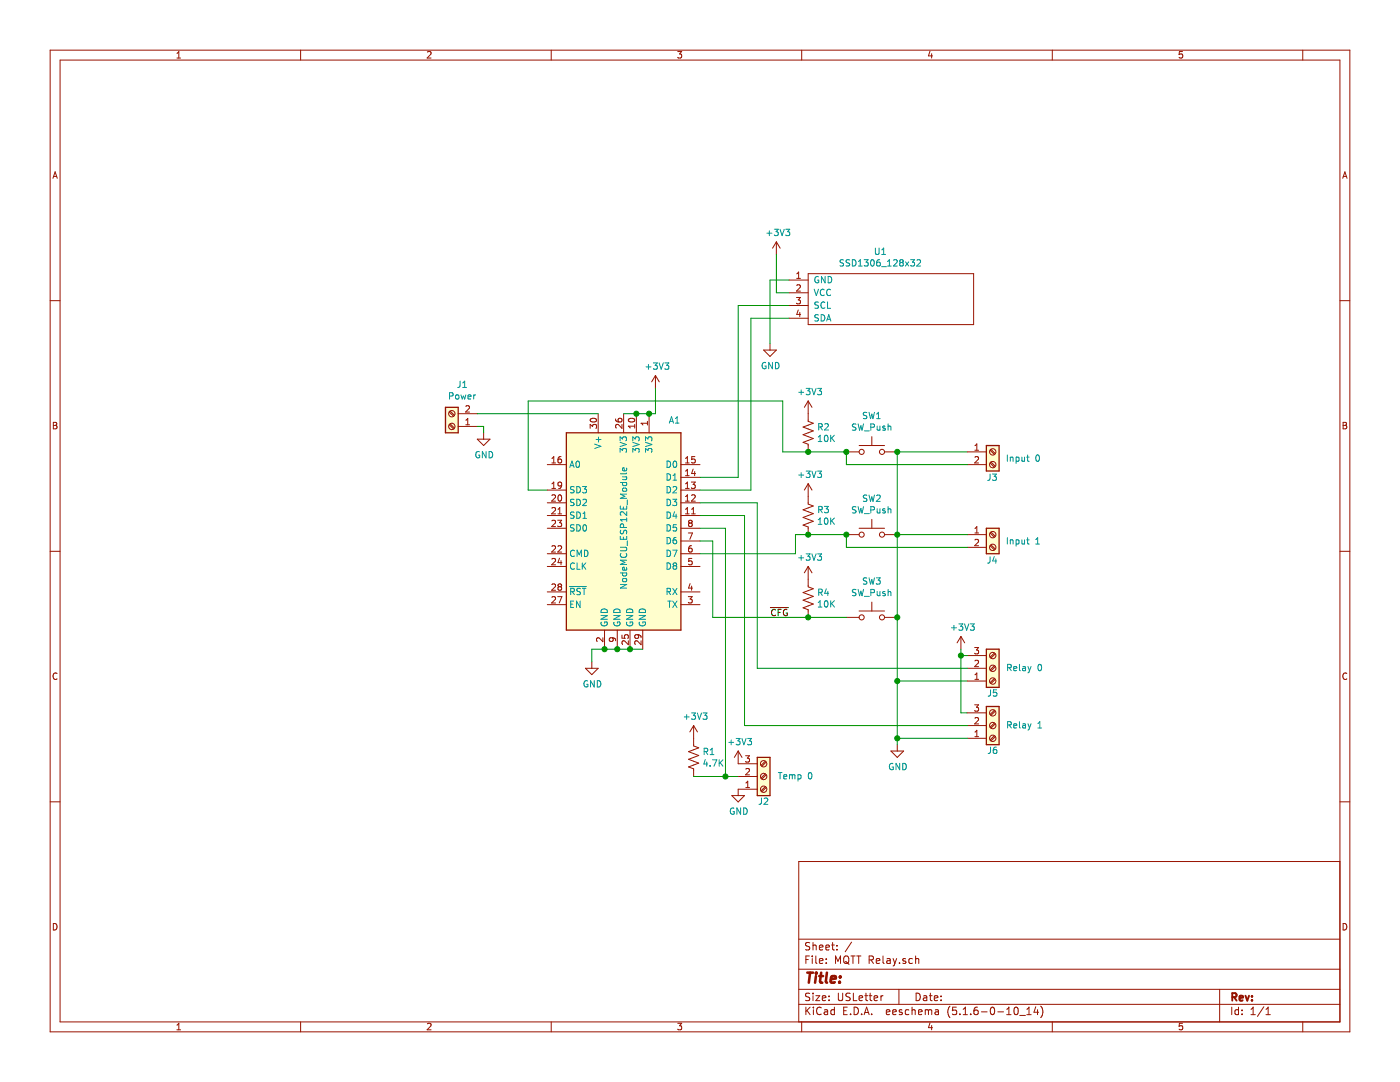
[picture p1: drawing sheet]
EESchema Schematic File Version 4
EELAYER 30 0
EELAYER END
$Descr USLetter 11000 8500
encoding utf-8
Sheet 1 1
Title ""
Date ""
Rev ""
Comp ""
Comment1 ""
Comment2 ""
Comment3 ""
Comment4 ""
$EndDescr
$Comp
L NodeMCU:SSD1306_128x32 U1
U 1 1
P 7000 2350
F 0 "U1" H 6917 2725 50  0000 C CNN
F 1 "SSD1306_128x32" H 6917 2634 50  0000 C CNN
F 2 "Connector_PinHeader_2.54mm:PinHeader_1x04_P2.54mm_Vertical" H 7000 2350 50  0001 C CNN
F 3 "" H 7000 2350 50  0001 C CNN
	1    7000 2350
	1    0    0    -1  
$EndComp
$Comp
L power:GND #PWR0101
U 1 1
P 4650 5200
F 0 "#PWR0101" H 4650 4950 50  0001 C CNN
F 1 "GND" H 4655 5027 50  0000 C CNN
F 2 "" H 4650 5200 50  0001 C CNN
F 3 "" H 4650 5200 50  0001 C CNN
	1    4650 5200
	1    0    0    -1  
$EndComp
$Comp
L power:+3V3 #PWR0102
U 1 1
P 5150 3050
F 0 "#PWR0102" H 5150 2900 50  0001 C CNN
F 1 "+3V3" H 5165 3223 50  0000 C CNN
F 2 "" H 5150 3050 50  0001 C CNN
F 3 "" H 5150 3050 50  0001 C CNN
	1    5150 3050
	1    0    0    -1  
$EndComp
$Comp
L power:+3V3 #PWR0103
U 1 1
P 6100 2000
F 0 "#PWR0103" H 6100 1850 50  0001 C CNN
F 1 "+3V3" H 6115 2173 50  0000 C CNN
F 2 "" H 6100 2000 50  0001 C CNN
F 3 "" H 6100 2000 50  0001 C CNN
	1    6100 2000
	1    0    0    -1  
$EndComp
$Comp
L power:GND #PWR0104
U 1 1
P 6050 2700
F 0 "#PWR0104" H 6050 2450 50  0001 C CNN
F 1 "GND" H 6055 2527 50  0000 C CNN
F 2 "" H 6050 2700 50  0001 C CNN
F 3 "" H 6050 2700 50  0001 C CNN
	1    6050 2700
	1    0    0    -1  
$EndComp
$Comp
L Switch:SW_Push SW1
U 1 1
P 6850 3550
F 0 "SW1" H 6850 3835 50  0000 C CNN
F 1 "SW_Push" H 6850 3744 50  0000 C CNN
F 2 "Button_Switch_THT:SW_PUSH_6mm_H4.3mm" H 6850 3750 50  0001 C CNN
F 3 "~" H 6850 3750 50  0001 C CNN
	1    6850 3550
	1    0    0    -1  
$EndComp
$Comp
L Switch:SW_Push SW2
U 1 1
P 6850 4200
F 0 "SW2" H 6850 4485 50  0000 C CNN
F 1 "SW_Push" H 6850 4394 50  0000 C CNN
F 2 "Button_Switch_THT:SW_PUSH_6mm_H4.3mm" H 6850 4400 50  0001 C CNN
F 3 "~" H 6850 4400 50  0001 C CNN
	1    6850 4200
	1    0    0    -1  
$EndComp
$Comp
L Switch:SW_Push SW3
U 1 1
P 6850 4850
F 0 "SW3" H 6850 5135 50  0000 C CNN
F 1 "SW_Push" H 6850 5044 50  0000 C CNN
F 2 "Button_Switch_THT:SW_PUSH_6mm_H4.3mm" H 6850 5050 50  0001 C CNN
F 3 "~" H 6850 5050 50  0001 C CNN
	1    6850 4850
	1    0    0    -1  
$EndComp
$Comp
L Connector:Screw_Terminal_01x03 J2
U 1 1
P 6000 6100
F 0 "J2" H 6000 6300 50  0000 C CNN
F 1 "Temp 0" H 6250 6100 50  0000 C CNN
F 2 "TerminalBlock_Phoenix:TerminalBlock_Phoenix_MPT-0,5-3-2.54_1x03_P2.54mm_Horizontal" H 6000 6100 50  0001 C CNN
F 3 "~" H 6000 6100 50  0001 C CNN
	1    6000 6100
	1    0    0    1   
$EndComp
$Comp
L Connector:Screw_Terminal_01x02 J1
U 1 1
P 3550 3350
F 0 "J1" H 3468 3025 50  0000 C CNN
F 1 "Power" H 3468 3116 50  0000 C CNN
F 2 "TerminalBlock_Phoenix:TerminalBlock_Phoenix_MPT-0,5-2-2.54_1x02_P2.54mm_Horizontal" H 3550 3350 50  0001 C CNN
F 3 "~" H 3550 3350 50  0001 C CNN
	1    3550 3350
	-1   0    0    1   
$EndComp
$Comp
L Connector:Screw_Terminal_01x02 J3
U 1 1
P 7800 3550
F 0 "J3" H 7750 3350 50  0000 L CNN
F 1 "Input 0" H 7900 3500 50  0000 L CNN
F 2 "TerminalBlock_Phoenix:TerminalBlock_Phoenix_MPT-0,5-2-2.54_1x02_P2.54mm_Horizontal" H 7800 3550 50  0001 C CNN
F 3 "~" H 7800 3550 50  0001 C CNN
	1    7800 3550
	1    0    0    -1  
$EndComp
$Comp
L Connector:Screw_Terminal_01x02 J4
U 1 1
P 7800 4200
F 0 "J4" H 7750 4000 50  0000 L CNN
F 1 "Input 1" H 7900 4150 50  0000 L CNN
F 2 "TerminalBlock_Phoenix:TerminalBlock_Phoenix_MPT-0,5-2-2.54_1x02_P2.54mm_Horizontal" H 7800 4200 50  0001 C CNN
F 3 "~" H 7800 4200 50  0001 C CNN
	1    7800 4200
	1    0    0    -1  
$EndComp
$Comp
L Connector:Screw_Terminal_01x03 J5
U 1 1
P 7800 5250
F 0 "J5" H 7800 5450 50  0000 C CNN
F 1 "Relay 0" H 8050 5250 50  0000 C CNN
F 2 "TerminalBlock_Phoenix:TerminalBlock_Phoenix_MPT-0,5-3-2.54_1x03_P2.54mm_Horizontal" H 7800 5250 50  0001 C CNN
F 3 "~" H 7800 5250 50  0001 C CNN
	1    7800 5250
	1    0    0    1   
$EndComp
$Comp
L Device:R_US R3
U 1 1
P 6350 4050
F 0 "R3" H 6418 4096 50  0000 L CNN
F 1 "10K" H 6418 4005 50  0000 L CNN
F 2 "Resistor_THT:R_Axial_DIN0207_L6.3mm_D2.5mm_P10.16mm_Horizontal" V 6390 4040 50  0001 C CNN
F 3 "~" H 6350 4050 50  0001 C CNN
	1    6350 4050
	1    0    0    -1  
$EndComp
$Comp
L Device:R_US R2
U 1 1
P 6350 3400
F 0 "R2" H 6418 3446 50  0000 L CNN
F 1 "10K" H 6418 3355 50  0000 L CNN
F 2 "Resistor_THT:R_Axial_DIN0207_L6.3mm_D2.5mm_P10.16mm_Horizontal" V 6390 3390 50  0001 C CNN
F 3 "~" H 6350 3400 50  0001 C CNN
	1    6350 3400
	1    0    0    -1  
$EndComp
$Comp
L Device:R_US R4
U 1 1
P 6350 4700
F 0 "R4" H 6418 4746 50  0000 L CNN
F 1 "10K" H 6418 4655 50  0000 L CNN
F 2 "Resistor_THT:R_Axial_DIN0207_L6.3mm_D2.5mm_P10.16mm_Horizontal" V 6390 4690 50  0001 C CNN
F 3 "~" H 6350 4700 50  0001 C CNN
	1    6350 4700
	1    0    0    -1  
$EndComp
$Comp
L power:GND #PWR0105
U 1 1
P 7050 5850
F 0 "#PWR0105" H 7050 5600 50  0001 C CNN
F 1 "GND" H 7055 5677 50  0000 C CNN
F 2 "" H 7050 5850 50  0001 C CNN
F 3 "" H 7050 5850 50  0001 C CNN
	1    7050 5850
	1    0    0    -1  
$EndComp
Wire Wire Line
	4650 5100 4650 5200
Connection ~ 7050 4850
$Comp
L power:+3V3 #PWR0106
U 1 1
P 6350 3250
F 0 "#PWR0106" H 6350 3100 50  0001 C CNN
F 1 "+3V3" H 6365 3423 50  0000 C CNN
F 2 "" H 6350 3250 50  0001 C CNN
F 3 "" H 6350 3250 50  0001 C CNN
	1    6350 3250
	1    0    0    -1  
$EndComp
$Comp
L power:+3V3 #PWR0107
U 1 1
P 6350 3900
F 0 "#PWR0107" H 6350 3750 50  0001 C CNN
F 1 "+3V3" H 6365 4073 50  0000 C CNN
F 2 "" H 6350 3900 50  0001 C CNN
F 3 "" H 6350 3900 50  0001 C CNN
	1    6350 3900
	1    0    0    -1  
$EndComp
$Comp
L power:+3V3 #PWR0108
U 1 1
P 6350 4550
F 0 "#PWR0108" H 6350 4400 50  0001 C CNN
F 1 "+3V3" H 6365 4723 50  0000 C CNN
F 2 "" H 6350 4550 50  0001 C CNN
F 3 "" H 6350 4550 50  0001 C CNN
	1    6350 4550
	1    0    0    -1  
$EndComp
Connection ~ 7050 4200
Wire Wire Line
	7050 4200 7050 4850
Wire Wire Line
	6350 3550 6650 3550
Wire Wire Line
	6650 4200 6350 4200
Wire Wire Line
	6350 4850 6650 4850
Wire Wire Line
	6350 4850 5600 4850
Wire Wire Line
	5600 4850 5600 4250
Wire Wire Line
	5600 4250 5500 4250
Connection ~ 6350 4850
Wire Wire Line
	5500 4350 6250 4350
Wire Wire Line
	6250 4350 6250 4200
Wire Wire Line
	6250 4200 6350 4200
Connection ~ 6350 4200
Wire Wire Line
	4300 3850 4150 3850
Wire Wire Line
	4150 3850 4150 3150
Wire Wire Line
	4150 3150 6150 3150
Wire Wire Line
	6150 3150 6150 3550
Wire Wire Line
	6150 3550 6350 3550
Connection ~ 6350 3550
Wire Wire Line
	6200 2400 5800 2400
Wire Wire Line
	5800 2400 5800 3750
Wire Wire Line
	5800 3750 5500 3750
Wire Wire Line
	5500 3850 5900 3850
Wire Wire Line
	5900 3850 5900 2500
Wire Wire Line
	5900 2500 6200 2500
Wire Wire Line
	5500 4150 5700 4150
Wire Wire Line
	5700 4150 5700 6100
Wire Wire Line
	5700 6100 5800 6100
$Comp
L Device:R_US R1
U 1 1
P 5450 5950
F 0 "R1" H 5518 5996 50  0000 L CNN
F 1 "4.7K" H 5518 5905 50  0000 L CNN
F 2 "Resistor_THT:R_Axial_DIN0207_L6.3mm_D2.5mm_P10.16mm_Horizontal" V 5490 5940 50  0001 C CNN
F 3 "~" H 5450 5950 50  0001 C CNN
	1    5450 5950
	1    0    0    -1  
$EndComp
$Comp
L power:+3V3 #PWR0109
U 1 1
P 5450 5800
F 0 "#PWR0109" H 5450 5650 50  0001 C CNN
F 1 "+3V3" H 5465 5973 50  0000 C CNN
F 2 "" H 5450 5800 50  0001 C CNN
F 3 "" H 5450 5800 50  0001 C CNN
	1    5450 5800
	1    0    0    -1  
$EndComp
Wire Wire Line
	5450 6100 5700 6100
Connection ~ 5700 6100
$Comp
L power:+3V3 #PWR0110
U 1 1
P 5800 6000
F 0 "#PWR0110" H 5800 5850 50  0001 C CNN
F 1 "+3V3" H 5815 6173 50  0000 C CNN
F 2 "" H 5800 6000 50  0001 C CNN
F 3 "" H 5800 6000 50  0001 C CNN
	1    5800 6000
	1    0    0    -1  
$EndComp
$Comp
L power:GND #PWR0111
U 1 1
P 5800 6200
F 0 "#PWR0111" H 5800 5950 50  0001 C CNN
F 1 "GND" H 5805 6027 50  0000 C CNN
F 2 "" H 5800 6200 50  0001 C CNN
F 3 "" H 5800 6200 50  0001 C CNN
	1    5800 6200
	1    0    0    -1  
$EndComp
Wire Wire Line
	7600 3550 7050 3550
Connection ~ 7050 3550
Wire Wire Line
	7050 3550 7050 4200
Wire Wire Line
	7600 3650 6650 3650
Wire Wire Line
	6650 3650 6650 3550
Connection ~ 6650 3550
Wire Wire Line
	7600 4200 7050 4200
Wire Wire Line
	7600 4300 6650 4300
Wire Wire Line
	6650 4300 6650 4200
Connection ~ 6650 4200
Wire Wire Line
	7600 5250 5950 5250
Wire Wire Line
	5950 5250 5950 3950
Wire Wire Line
	5950 3950 5500 3950
Wire Wire Line
	5500 4050 5850 4050
Wire Wire Line
	5850 4050 5850 5700
Wire Wire Line
	5850 5700 7600 5700
Wire Wire Line
	7050 4850 7050 5350
Wire Wire Line
	7600 5800 7050 5800
Connection ~ 7050 5800
Wire Wire Line
	7050 5800 7050 5850
Wire Wire Line
	7600 5350 7050 5350
Connection ~ 7050 5350
Wire Wire Line
	7050 5350 7050 5800
$Comp
L power:+3V3 #PWR0112
U 1 1
P 7550 5100
F 0 "#PWR0112" H 7550 4950 50  0001 C CNN
F 1 "+3V3" H 7565 5273 50  0000 C CNN
F 2 "" H 7550 5100 50  0001 C CNN
F 3 "" H 7550 5100 50  0001 C CNN
	1    7550 5100
	1    0    0    -1  
$EndComp
Wire Wire Line
	7550 5150 7600 5150
Wire Wire Line
	7550 5600 7600 5600
Wire Wire Line
	7550 5100 7550 5150
Connection ~ 7550 5150
Wire Wire Line
	7550 5150 7550 5600
Text Label 6050 4850 0    50   ~ 0
~CFG
$Comp
L power:GND #PWR0113
U 1 1
P 3800 3400
F 0 "#PWR0113" H 3800 3150 50  0001 C CNN
F 1 "GND" H 3805 3227 50  0000 C CNN
F 2 "" H 3800 3400 50  0001 C CNN
F 3 "" H 3800 3400 50  0001 C CNN
	1    3800 3400
	1    0    0    -1  
$EndComp
Wire Wire Line
	3750 3250 4700 3250
Wire Wire Line
	3750 3350 3800 3350
Wire Wire Line
	3800 3350 3800 3400
Wire Wire Line
	5150 3050 5150 3250
Connection ~ 5100 3250
Wire Wire Line
	5100 3250 5150 3250
Connection ~ 5000 3250
Wire Wire Line
	5000 3250 5100 3250
Wire Wire Line
	4900 3250 5000 3250
Connection ~ 4950 5100
Connection ~ 4850 5100
Wire Wire Line
	4850 5100 4750 5100
Wire Wire Line
	4750 5100 4650 5100
Connection ~ 4750 5100
Wire Wire Line
	4950 5100 4850 5100
Wire Wire Line
	5050 5100 4950 5100
$Comp
L NodeMCU:NodeMCU_ESP12E_Module A1
U 1 1
P 4900 4050
F 0 "A1" H 5300 4800 50  0000 C CNN
F 1 "NodeMCU_ESP12E_Module" V 4900 3950 50  0000 C CNN
F 2 "Module:NodeMCU" H 5100 4650 50  0001 C CNN
F 3 "https://www.adafruit.com/product/2471" H 5200 4750 50  0001 C CNN
	1    4900 4050
	1    0    0    -1  
$EndComp
$Comp
L Connector:Screw_Terminal_01x03 J6
U 1 1
P 7800 5700
F 0 "J6" H 7800 5900 50  0000 C CNN
F 1 "Relay 1" H 8050 5700 50  0000 C CNN
F 2 "TerminalBlock_Phoenix:TerminalBlock_Phoenix_MPT-0,5-3-2.54_1x03_P2.54mm_Horizontal" H 7800 5700 50  0001 C CNN
F 3 "~" H 7800 5700 50  0001 C CNN
	1    7800 5700
	1    0    0    1   
$EndComp
Wire Wire Line
	6100 2300 6200 2300
Wire Wire Line
	6100 2000 6100 2300
Wire Wire Line
	6200 2200 6050 2200
Wire Wire Line
	6050 2200 6050 2700
$EndSCHEMATC
